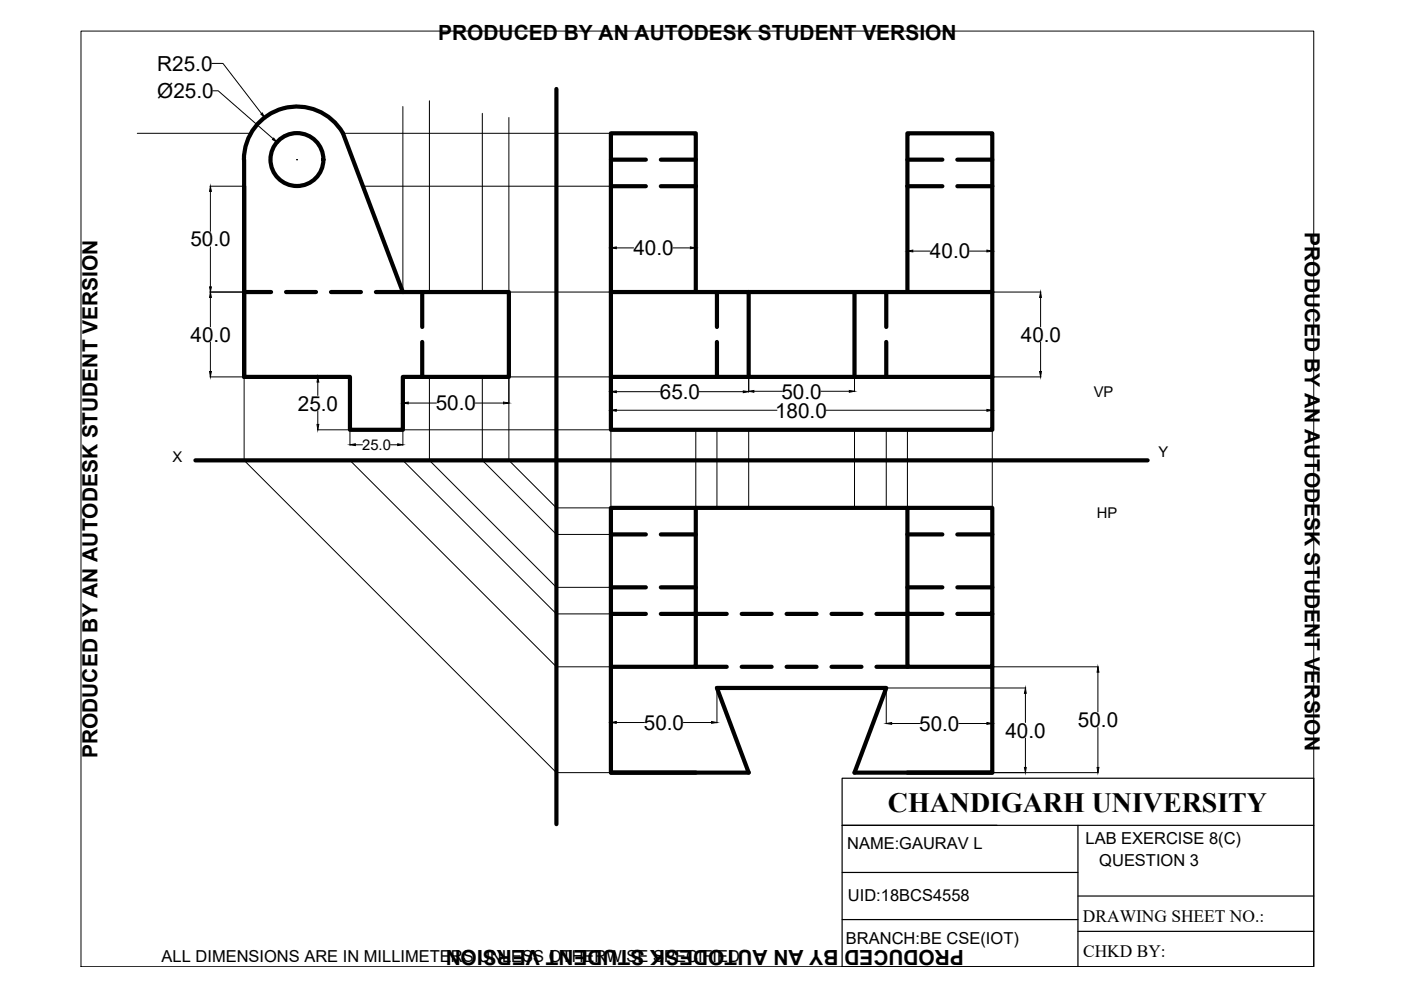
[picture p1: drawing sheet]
<svg xmlns="http://www.w3.org/2000/svg" width="297mm" height="210mm" viewBox="0 0 297 210" stroke-linecap="round" stroke-linejoin="round" font-family="sans-serif">
<!-- layer: thick continuous -->
<g fill="none" stroke="#000" stroke-width=".89">
<path d="M118 18.9v155.8M51.8 39.5v40.4h22.4v11.2h11.2v-11.2h22.5v-18h-22.5M51.8 33.9v46M72.7 28.2a11.2 11.2 0 0 0-12.7-5.2 11.2 11.2 0 0 0-8.3 10.8M72.7 28.3l12.7 33.6M129.5 39.5v-11.2h18v11.2M129.5 39.5v40.4M129.5 39.5h7.4M129.5 33.9h7.4M140.1 39.5h7.4M140.1 33.9h7.4M147.5 39.5v22.4"/>
<path d="M192.4 39.5v-11.2h18v33.6M192.4 39.5v22.4M192.4 39.5h7.4M192.4 33.9h7.4M203 39.5h7.4M203 33.9h7.4M51.8 61.9h5.7M60.6 61.9h6.4M70.2 61.9h6.3M79.7 61.9h5.7M89.5 61.9v7.4M89.5 72.5v7.4"/>
<path d="M129.5 61.9h29.2v18M129.5 79.9v11.2h80.9v-11.2M129.5 79.9h80.9M152 61.9v7.4M152 72.5v7.4M158.7 61.9h51.7M181.2 61.9v18M187.9 61.9v7.4M187.9 72.5v7.4M210.4 61.9v18M41.4 97.6h201.9M129.5 113.3h7.4"/>
<path d="M140.1 113.3h7.4M147.5 107.7v22.5h-7.4M192.4 107.7h18v22.5h-7.4M192.4 113.3h7.4M203 113.3h7.4M129.5 130.2v11.2h18v-11.2h6.6M129.5 124.5h7.4M136.9 130.2h-7.4v-22.5h62.9v22.5h7.4M140.1 124.5h7.4M157.3 130.2h6.3M166.8 130.2h6.3M176.3 130.2h6.4"/>
<path d="M185.8 130.2h6.6v11.2h18v-11.2M192.4 124.5h7.4M203 124.5h7.4M129.5 141.4v22.4h18M147.5 141.4h6.6M157.3 141.4h6.3M166.8 141.4h6.3M176.3 141.4h6.4M185.8 141.4h6.6M210.4 141.4v22.4h-18M129.5 163.8h29.2l-6.7-17.9h35.9l-6.7 17.9h29.2"/>
<circle cx="63" cy="33.8" r="5.6"/>
</g>
<g fill="none" stroke="#000" stroke-width=".21">
<path d="M17.2 6.6h261.3v198.4h-261.3zM44.9 13.4h2.4l8.1 10.7M45.1 19.2h1.2l11.6 10.2M29.1 28.3h24.1M44.5 39.5h7.2M62.9 33.9h.1M63 33.8v.1M72.7 28.3h56.8M76.9 39.5h52.6M85.4 22.6v39.3h73.3M91 21.4v40.5M102.3 24v37.9"/>
<path d="M107.9 24.9v72.7l10.1 10.1h11.5v-16.6h-62.2M44.6 40.6v8.5M44.6 52.4v8.4M129.5 52.5h.1M130.7 52.6h3.7M142.7 52.6h3.7M147.5 52.5h.1M192.4 52.6v.7M193.5 53.2h3.7M205.6 53.2h3.6M210.4 52.6v.7M44.5 61.9h7.2"/>
<path d="M44.5 79.9h7.2M44.6 63.1v6.2M44.6 72.5v6.3M51.8 79.9v17.7l66.2 66.2h11.5v-10.7M67.3 79.9h6.9M91 79.9v17.7l27 26.9h11.5M102.3 79.9v17.7l15.7 15.7h11.5M107.9 79.9v5.6M129.5 79.9h.1M129.5 79.9v7.2M129.5 79.9h-44.1v14.5M158.7 79.9v3.2"/>
<path d="M181.2 79.9v3.1M210.4 61.9h10.3M220.6 63.1v6.2M220.6 72.5v6.3M220.7 79.9h-10.3v7.2M67.4 81v2.8M67.4 87.2v2.8M74.2 97.6l43.8 43.8h11.5M74.2 91.1v3.3M75.3 94.3h1.6M82.8 94.3h1.5M85.4 97.6l32.6 32.6h11.5"/>
<path d="M86.6 85.5h5.9M100.8 85.5h6M130.7 83h9.3M130.7 87h34M147.5 91.1v16.6M148.2 83h9.4M152 91.1v16.6M158.7 91.1v16.6M159.8 83h6M174.1 83h6M175.2 87h34M181.2 91.1v16.6"/>
<path d="M187.9 91.1v16.6M192.4 91.1v16.6M210.4 91.1v16.6M130.7 153.2h5.9M144.9 153.2h6M152 145.9v7.4M187.9 145.9v7.5M187.9 145.9h29.6M189 153.4h6M203.3 153.4h5.9M210.4 153.3v10.5M210.4 141.4h22.5"/>
<path d="M217.4 147v6.2M217.4 156.5v6.2M232.8 142.5v8.4M232.8 154.2v8.5M181.2 163.8h51.7"/>
</g>
<g fill="#000" stroke="#000" stroke-width=".21">
<path d="M55.3 24.2l.3-.3 .5 1.1zM58 29.3l.7 .9-.9-.6zM44.6 39.5l.2 1.1h-.4zM129.5 52.6l1.2-.2v.3zM146.4 52.4l1.1 .2-1.1 .1zM192.4 53.2l1.1-.2v.4zM209.2 53l1.2 .2-1.2 .2zM44.4 78.8h.4l-.2 1.1zM44.6 61.9l.2 1.2h-.4zM44.4 60.8h.4l-.2 1.1zM220.6 61.9l.2 1.2h-.4zM220.4 78.8h.4l-.2 1.1z"/>
<path d="M67.4 79.9l.2 1.1h-.4zM67.2 90h.4l-.2 1.1zM74.2 94.3l1.1-.2v.4zM84.3 94.1l1.1 .2-1.1 .2zM85.4 85.5l1.2-.3v.4zM106.8 85.2l1.1 .3-1.1 .1zM129.5 83l1.2-.1v.4zM129.5 87l1.2-.2v.4zM157.6 82.9l1.1 .1-1.1 .3zM158.7 83l1.1-.2v.4zM180.1 82.8l1.1 .2-1.1 .2zM209.2 86.8l1.2 .2-1.2 .2z"/>
<path d="M129.5 153.2l1.2-.2v.4zM150.9 153l1.1 .2-1.1 .2zM187.9 153.4l1.1-.2v.4zM209.2 153.2l1.2 .2-1.2 .2zM217.4 145.9l.2 1.1h-.4zM232.8 141.4l.2 1.1h-.4zM217.2 162.7h.4l-.2 1.1zM232.6 162.7h.4l-.2 1.1z"/>
</g>
<!-- layer: 0 -->
<path d="M178.5 165h100v40h-100zM178.5 175h100M228.5 175v30M178.5 195h50M178.5 185h50M228.5 190h50M228.5 197.5h50" fill="none" stroke="#000" stroke-width=".25"/>
<text font-size="5.9" x="188.2" y="172.2">CHANDIGARH UNIVERSITY</text>
<g font-size="4.4">
<text x="92.9" y="8.5">PRODUCED BY AN AUTODESK STUDENT VERSION</text>
<text x="33.3" y="15">R25.0</text>
<text x="33.3" y="20.8">Ø25.0</text>
<text x="40.4" y="52.2">50.0</text>
<text x="276.6" y="49.3" transform="rotate(90 276.6 49.3)">PRODUCED BY AN AUTODESK STUDENT VERSION</text>
<text x="134.3" y="54.1">40.0</text>
<text x="197.2" y="54.8">40.0</text>
<text x="40.4" y="72.5">40.0</text>
<text x="216.4" y="72.5">40.0</text>
<text x="63.1" y="87.1">25.0</text>
<text x="92.4" y="87">50.0</text>
<text x="139.9" y="84.6">65.0</text>
<text x="164.3" y="88.5">180.0</text>
<text x="165.7" y="84.5">50.0</text>
<text x="136.5" y="154.7">50.0</text>
<text x="194.9" y="154.9">50.0</text>
<text x="228.5" y="154.2">50.0</text>
<text x="20.6" y="160.7" transform="rotate(-90 20.6 160.7)">PRODUCED BY AN AUTODESK STUDENT VERSION</text>
<text x="213.2" y="156.4">40.0</text>
<text x="204.4" y="201.5" transform="rotate(180 204.4 201.5)">PRODUCED BY AN AUTODESK STUDENT VERSION</text>
</g>
<g font-size="3.7">
<text x="229.6" y="195.4">DRAWING SHEET NO.:</text>
<text x="229.6" y="202.8">CHKD BY:</text>
</g>
<g font-size="3.5">
<text x="179.6" y="180">NAME:GAURAV L</text>
<text x="230.2" y="178.9">LAB EXERCISE 8(C)</text>
<text x="233.1" y="183.6">QUESTION 3</text>
<text x="179.8" y="191">UID:18BCS4558</text>
<text x="34.3" y="203.9">ALL DIMENSIONS ARE IN MILLIMETERS UNLESS OTHERWISE SPECIFIED</text>
<text x="179.4" y="200.1">BRANCH:BE CSE(IOT)</text>
</g>
<g font-size="3.1">
<text x="231.9" y="84.1">VP</text>
<text x="76.8" y="95.4">25.0</text>
<text x="36.6" y="97.9">X</text>
<text x="245.6" y="96.8">Y</text>
<text x="232.6" y="109.9">HP</text>
</g>
</svg>
